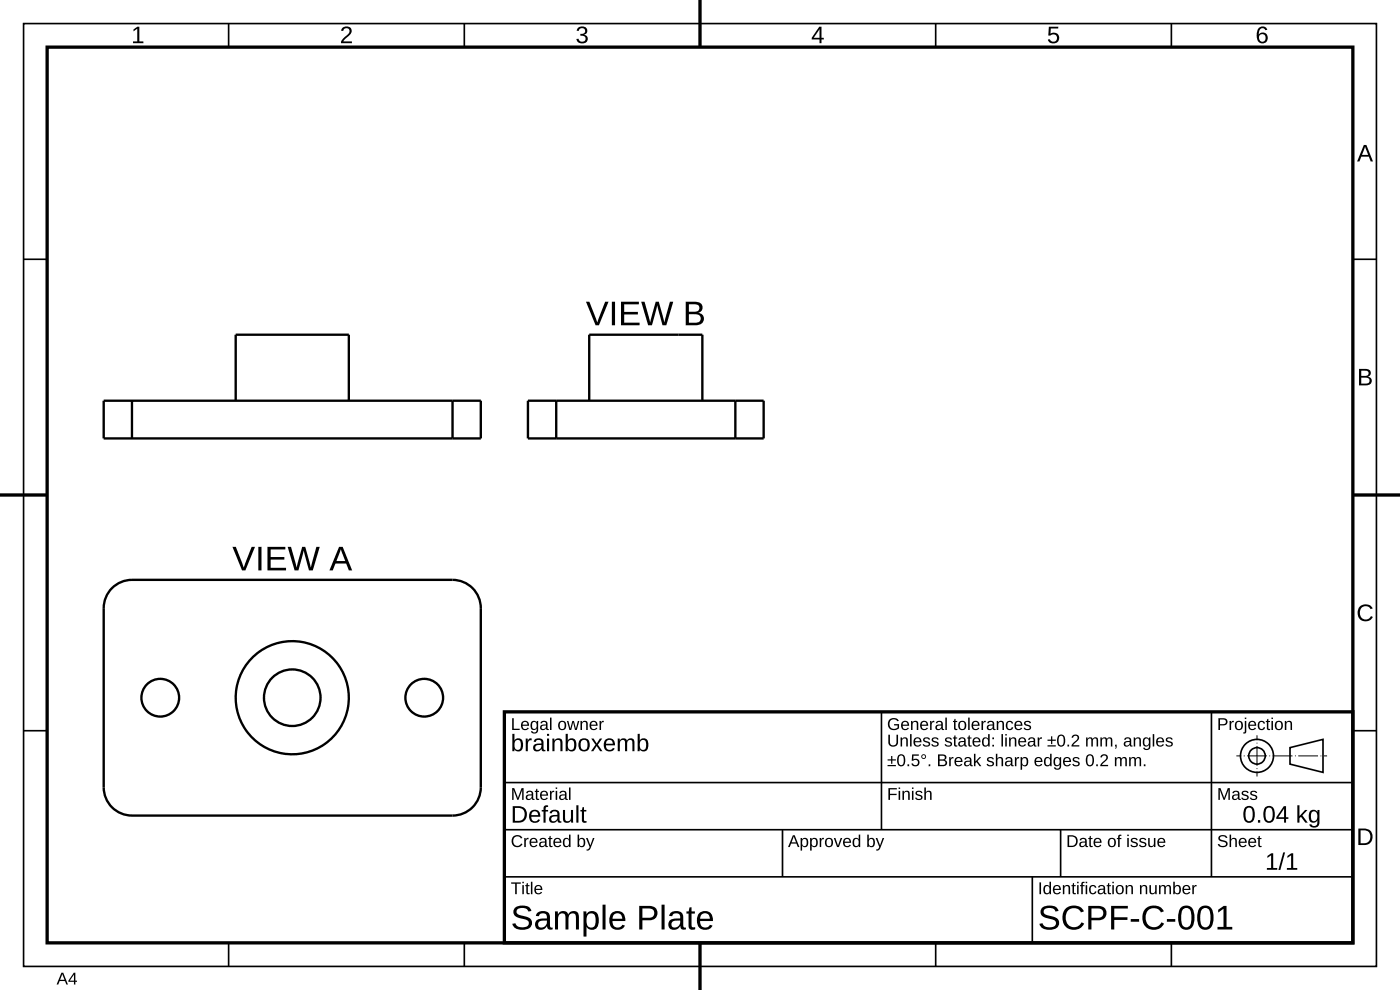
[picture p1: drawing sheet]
<svg xmlns="http://www.w3.org/2000/svg" width="297mm" height="210mm" viewBox="0 0 297 210" stroke-linecap="round" stroke-linejoin="round" font-family="sans-serif">
<!-- layer: DRAWING_BORDER -->
<path d="M148.5 0v10M10 10h277v190h-277zM0 105h10M287 105h10M148.5 200v10" fill="none" stroke="#000" stroke-width=".7" stroke-linecap="butt"/>
<g fill="none" stroke="#000" stroke-width=".35">
<path d="M5 5h287v200h-287zM48.5 5v5M98.5 5v5M148.5 5v5M198.5 5v5M248.5 5v5M5 55h5M287 55h5M5 105h5M287 105h5M5 155h5M287 155h5"/>
<path d="M48.5 200v5M98.5 200v5M148.5 200v5M198.5 200v5M248.5 200v5"/>
</g>
<!-- layer: VIEW -->
<g fill="none" stroke="#000" stroke-width=".5">
<path d="M22 85h80v8h-80zM28 85v8M50 85v-14h24v14M96 85v8M112 85h50v8h-50zM118 85v8M125 85v-14h24v14M156 85v8M23.8 124.8l1.6-1.2 1.3-.4 1.3-.2h68a6 6 0 0 1 6 6v38a6 6 0 0 1-6 6h-68a6 6 0 0 1-6-6v-38l.3-2 .6-1.2z"/>
<circle cx="34" cy="148" r="4"/>
<circle cx="62" cy="148" r="6"/>
<circle cx="62" cy="148" r="12"/>
<circle cx="90" cy="148" r="4"/>
</g>
<!-- layer: TITLE_BLOCK -->
<path d="M107 151h180v49h-180z" fill="none" stroke="#000" stroke-width=".7" stroke-linecap="butt"/>
<g fill="none" stroke="#000" stroke-width=".35">
<path d="M187 151v25M257 151v35M273.7 158.6l7-1.8v7l-7-1.7zM107 166h180M107 176h180M166 176v10M225 176v10M107 186h180M219 186v14"/>
<circle cx="266.7" cy="160.3" r="1.75"/>
<circle cx="266.7" cy="160.3" r="3.5"/>
</g>
<path d="M262.3 160.3h19.2M266.7 164.7v-8.7" fill="none" stroke="#000" stroke-width=".21" stroke-dasharray="4.2 .5 .2 .5" stroke-dashoffset="3.2" stroke-linecap="butt"/>
<g font-size="7.3">
<text x="124.3" y="69">VIEW B</text>
<text x="49.3" y="121">VIEW A</text>
<text x="108.3" y="197.2">Sample Plate</text>
<text x="220.2" y="197.2">SCPF-C-001</text>
</g>
<g font-size="5.1">
<text x="27.8" y="9.2">1</text>
<text x="72.1" y="9.2">2</text>
<text x="122.1" y="9.2">3</text>
<text x="172.1" y="9.2">4</text>
<text x="222.1" y="9.2">5</text>
<text x="266.3" y="9.2">6</text>
<text x="287.9" y="34.2">A</text>
<text x="287.9" y="81.7">B</text>
<text x="287.8" y="131.7">C</text>
<text x="108.3" y="159.3">brainboxemb</text>
<text x="108.3" y="174.5">Default</text>
<text x="263.6" y="174.5">0.04 kg</text>
<text x="287.8" y="179.2">D</text>
<text x="268.4" y="184.5">1/1</text>
</g>
<g font-size="3.6">
<text x="108.3" y="154.8">Legal owner</text>
<text x="188.2" y="154.8">General tolerances</text>
<text x="258.2" y="154.8">Projection</text>
<text x="188.2" y="158.3">Unless stated: linear ±0.2 mm, angles</text>
<text x="188.2" y="162.5">±0.5°. Break sharp edges 0.2 mm.</text>
<text x="108.3" y="169.7">Material</text>
<text x="188.2" y="169.7">Finish</text>
<text x="258.2" y="169.7">Mass</text>
<text x="108.3" y="179.7">Created by</text>
<text x="167.2" y="179.7">Approved by</text>
<text x="226.2" y="179.7">Date of issue</text>
<text x="258.2" y="179.7">Sheet</text>
<text x="108.3" y="189.7">Title</text>
<text x="220.2" y="189.7">Identification number</text>
<text x="12" y="208.8">A4</text>
</g>
</svg>
